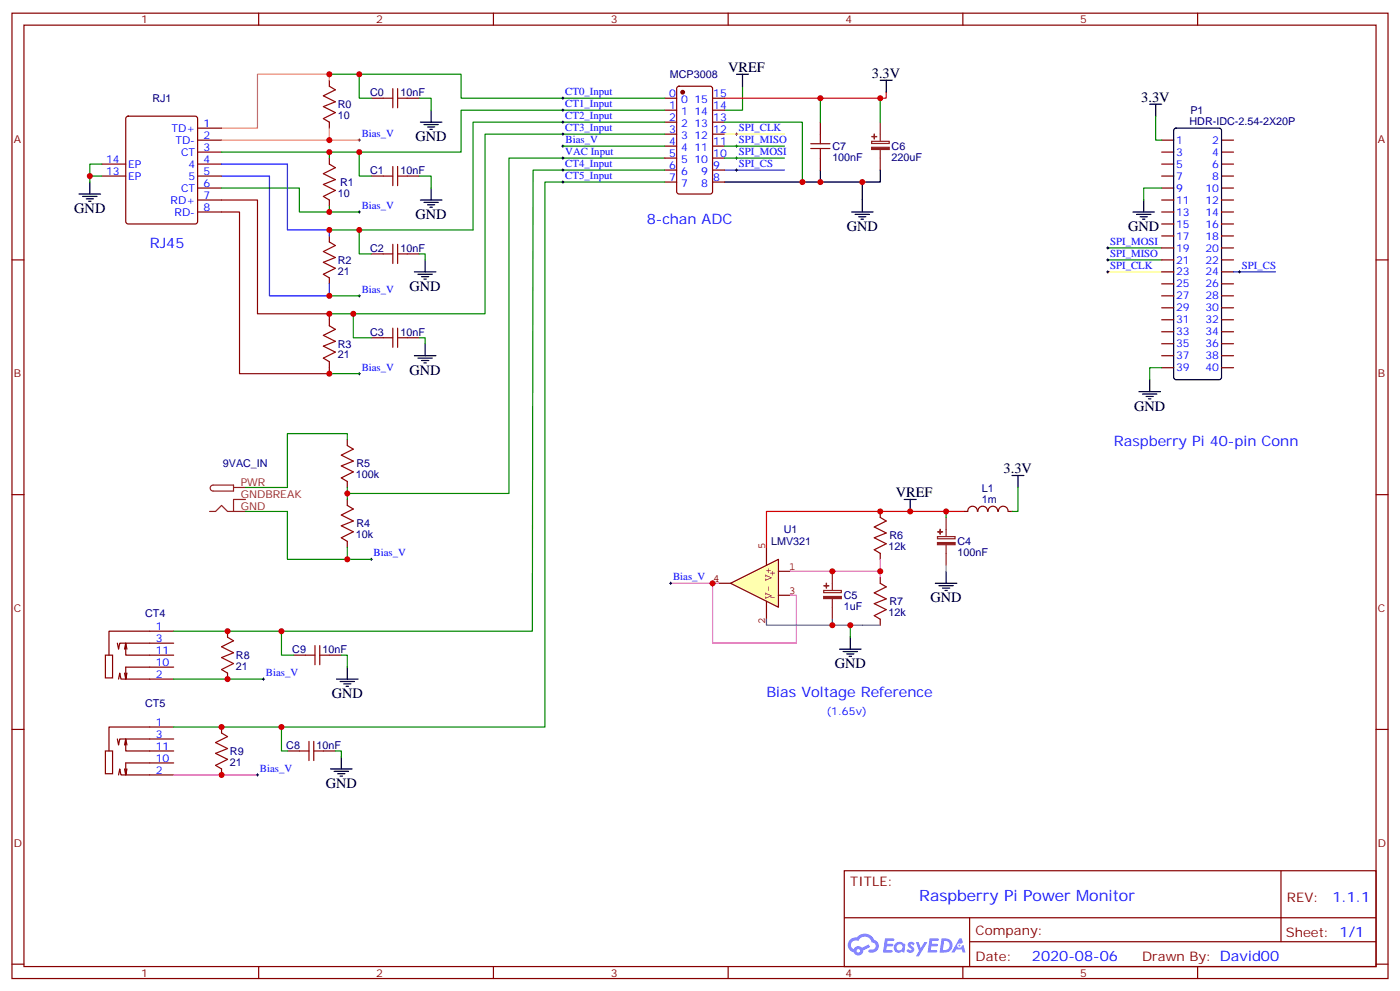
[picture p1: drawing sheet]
# EasyEDA schematic Schematic_v1.1.1.json
TITLE: Raspberry Pi Power Monitor; REV: 1.1.1; Date: 2020-08-06; Sheet: 1/1; Drawn By: David00

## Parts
9VAC_IN  DCBARRELPTH  [DCJACK_2MM_PTH]
C0  10nF  [CAP-TH_L7.2-W2.5-P5.00-D0.5]
C1  10nF  [CAP-TH_L7.2-W2.5-P5.00-D0.5]
C2  10nF  [CAP-TH_L7.2-W2.5-P5.00-D0.5]
C3  10nF  [CAP-TH_L7.2-W2.5-P5.00-D0.5]
C4  100nF  [CAP-D3.0XF1.5]
C5  1uF  [CAP-D3.0XF1.5]
C6  220uF  [CAP-D3.0XF1.5]
C7  100nF  [CAP-TH_L6.5-W5.0-P5.00-D1.2]
C8  10nF  [CAP-TH_L7.2-W2.5-P5.00-D0.5]
C9  10nF  [CAP-TH_L7.2-W2.5-P5.00-D0.5]
CT4  PJ-328A0-B  [AUDIO-SMD_PJ-328A0-B]
CT5  PJ-328A0-B  [AUDIO-SMD_PJ-328A0-B]
L1  1m  [AXIAL-0.4]
MCP3008  IC seat 16P  [DIP-16_L20.3-W10.2-P2.54-LS10.2-BL]
P1  HDR-IDC-2.54-2X20P  [IDC-TH_40P-P2.54_C9138]
R0  10  [AXIAL-0.3]
R1  10  [AXIAL-0.3]
R2  21  [AXIAL-0.3]
R3  21  [AXIAL-0.3]
R4  10k  [AXIAL-0.3]
R5  100k  [AXIAL-0.3]
R6  12k  [AXIAL-0.3]
R7  12k  [AXIAL-0.3]
R8  21  [AXIAL-0.3]
R9  21  [AXIAL-0.3]
RJ1  13F-62ANWA2NL  [RJ45-TH_13F-62ANWA2NL]
U1  LMV321  [SOT-23-5]

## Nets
3.3V: C6.1 C7.2 L1.2 MCP3008.15 P1.1
GND: C0.2 C1.2 C2.2 C3.2 C4.2 C5.2 C6.2 C7.1 C8.1 C9.2 MCP3008.8 MCP3008.13 P1.9 P1.39 R7.2 RJ1.13(EP) RJ1.14(EP) U1.2(V-)
Bias_V: 9VAC_IN.GND CT4.2 CT5.2 MCP3008.4 R0.1 R1.1 R2.1 R3.1 R4.2 R8.1 R9.1 RJ1.2(TD-) RJ1.5 RJ1.6(CT) RJ1.8(RD-) U1.3(-) U1.4
CT0_Input: C0.1 MCP3008.0 R0.2 RJ1.1(TD+)
CT1_Input: C1.1 MCP3008.1 R1.2 RJ1.3(CT)
CT2_Input: C2.1 MCP3008.2 R2.2 RJ1.4
CT3_Input: C3.1 MCP3008.3 R3.2 RJ1.7(RD+)
CT4_Input: C9.1 CT4.1 MCP3008.6 R8.2
CT5_Input: C8.2 CT5.1 MCP3008.7 R9.2
SPI_CLK: MCP3008.12 P1.23
SPI_CS: MCP3008.9 P1.24
SPI_MISO: MCP3008.11 P1.21
SPI_MOSI: MCP3008.10 P1.19
VAC Input: MCP3008.5 R4.1 R5.2
VREF: C4.1 L1.1 MCP3008.14 R6.1 U1.5(V+)
Net-(9VAC_IN-PWR): 9VAC_IN.PWR R5.1
Net-(C5-1): C5.1 R6.2 R7.1 U1.1(+)

Not connected (* = marked no-connect by the designer): 9VAC_IN GNDBREAK; CT4 3 10 11; CT5 3 10 11; P1 2 3 4 5 6 7 8 10 11 12 13 14 15 16 17 18 20 22 25 26 27 28 29 30 31 32 33 34 35 36 37 38 40

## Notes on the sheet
- 8-chan ADC
- RJ45
- Raspberry Pi 40-pin Conn
- Bias Voltage Reference
- (1.65v)
